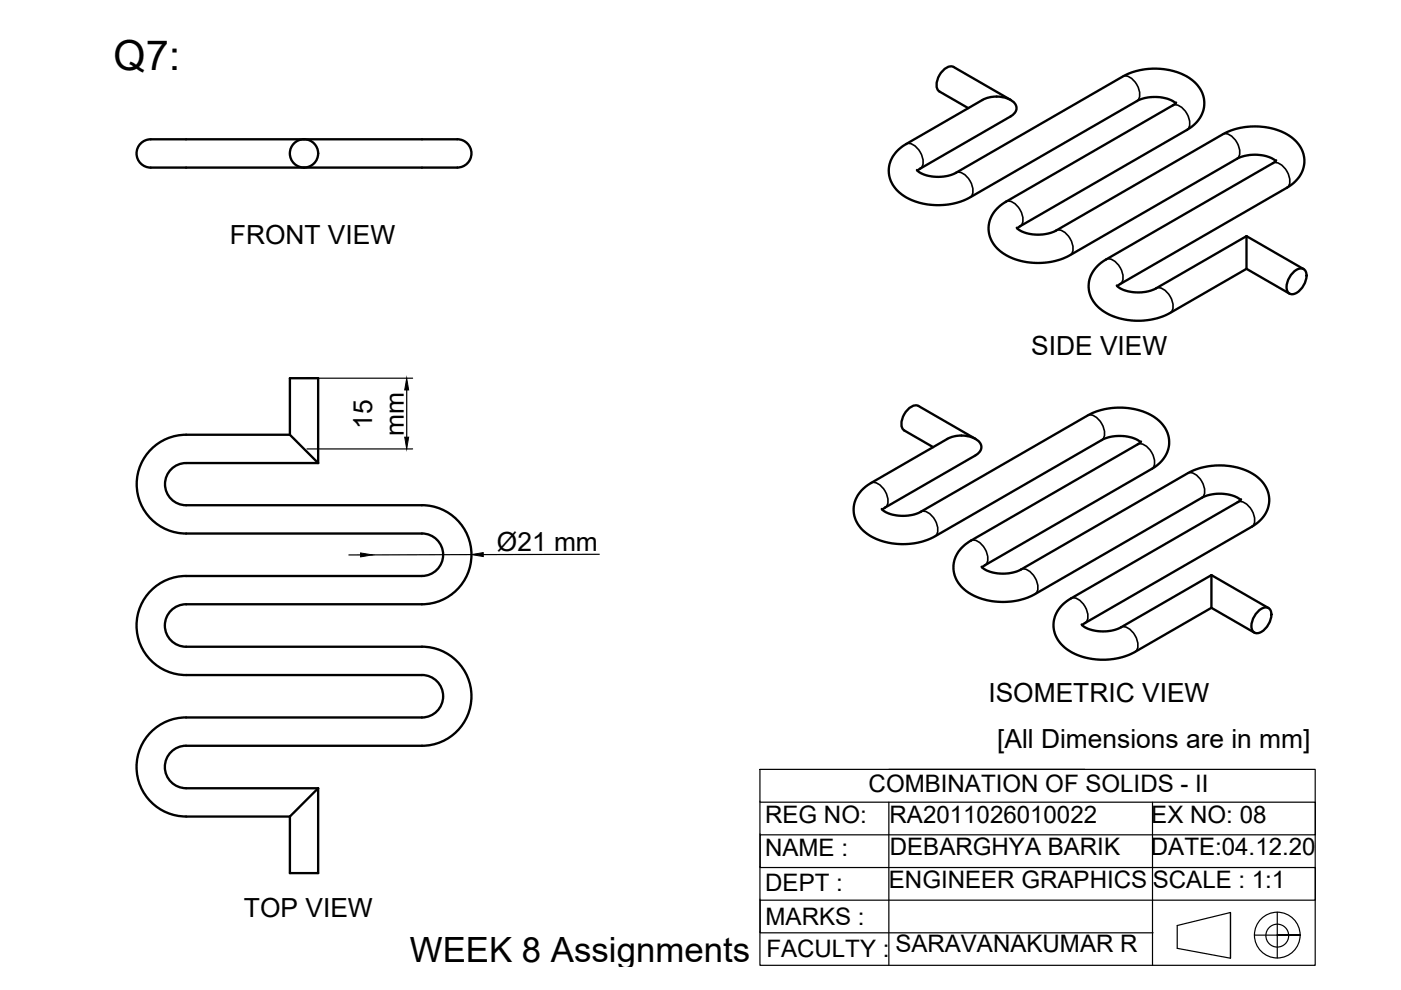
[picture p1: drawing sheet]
<svg xmlns="http://www.w3.org/2000/svg" width="297mm" height="210mm" viewBox="0 0 297 210" stroke-linecap="round" stroke-linejoin="round" font-family="sans-serif">
<!-- layer: MD_Visible -->
<g fill="none" stroke="#000" stroke-width=".5">
<path d="M202.2 14.2a2.29 2.29 0 0 0-2.6 1.2 3.6 3.6 0 0 0-.7 3.7l6.4 3.8M202.2 14.2l12.1 7M30.1 30.2a6.5 6.5 0 0 1 3.9-.7h62.2a3.1 3.1 0 0 1 3.8 3 3.1 3.1 0 0 1-3.8 3h-60.5a17.4 17.4 0 0 1-5.1-.3 3 3 0 0 1-.5-5zM194.4 36a6.2 6.2 0 0 0 5.2 1.5l1.8-.3 1.3-.6 35.3-20.4a14.2 14.2 0 0 1 15 1 6 6 0 0 1-1 10.1l-36.3 21.1M249.3 21.9a8.2 8.2 0 0 0-8.3-.5l-35.3 20.4a14.2 14.2 0 0 1-15-.9 6 6 0 0 1 1.1-10.1l16.5-9.6a6.4 6.4 0 0 1 6.6 .4 1.75 1.75 0 0 1-.6 3.1l-19.8 11.5M249.4 21.7l-.8 .6-35.3 20.5a6.2 6.2 0 0 0-2.8 8.7 11.3 11.3 0 0 0 9.6 4.3 13.8 13.8 0 0 0 6.8-1.7l35.4-20.4a8.2 8.2 0 0 1 8.2 .4M270.6 34l-.7 .6-35.4 20.4a6.1 6.1 0 0 0-2.3 9.4 12.6 12.6 0 0 0 10.9 3.5l2.2-.4 2.4-1 16.6-9.5M215.6 48.3a7.7 7.7 0 0 0 8.1 .7l35.6-20.5a14.2 14.2 0 0 1 15 1 6 6 0 0 1-.7 9.8l-36.7 21.4M264.3 50.1v6.9M264.3 50.1l-19.2 11a8.3 8.3 0 0 1-8.2-.4l-.1-.2M264.3 50.1l12.1 7M264.3 57l9.1 5.3"/>
<path d="M274 58a2.3 2.3 0 0 1 2.4-.9 2.53 2.53 0 0 1 .1 3.1 3.4 3.4 0 0 1-2.7 2.2 1.47 1.47 0 0 1-1-2.1 5 5 0 0 1 1.2-2.3zM61.5 92.2l6 6M61.5 92.2v-12h6v18M61.5 92.2h-22a10.5 10.5 0 0 0-10.5 10.5 10.5 10.5 0 0 0 10.5 10.4h50a4.5 4.5 0 0 1 4.5 4.5 4.5 4.5 0 0 1-4.5 4.5h-50a10.5 10.5 0 0 0-10.5 10.5 10.5 10.5 0 0 0 10.5 10.5h50a4.5 4.5 0 0 1 4.5 4.5 4.5 4.5 0 0 1-4.5 4.5h-50a10.5 10.5 0 0 0-10.5 10.5 10.5 10.5 0 0 0 10.5 10.5h22M67.5 98.2h-28a4.5 4.5 0 0 0-4.5 4.5 4.5 4.5 0 0 0 4.5 4.4h50a10.5 10.5 0 0 1 10.5 10.5 10.5 10.5 0 0 1-10.5 10.5h-50a4.5 4.5 0 0 0-4.5 4.5 4.5 4.5 0 0 0 4.5 4.5h50a10.5 10.5 0 0 1 10.5 10.5 10.5 10.5 0 0 1-10.5 10.5h-50a4.5 4.5 0 0 0-4.5 4.5 4.5 4.5 0 0 0 4.5 4.5h28M206.8 93.1l-12.1-7a2.29 2.29 0 0 0-2.6 1.1 3.6 3.6 0 0 0-.7 3.8l6.4 3.8M241.8 93.8a8.2 8.2 0 0 0-8.2-.5l-35.4 20.4a14.2 14.2 0 0 1-14.9-1 6 6 0 0 1 1-10.1l16.5-9.5a6.4 6.4 0 0 1 6.6 .4 1.75 1.75 0 0 1-.6 3l-19.7 11.6M241.9 93.6l-.7 .6-35.4 20.4a6.2 6.2 0 0 0-2.8 8.7 11.3 11.3 0 0 0 9.6 4.3 13.8 13.8 0 0 0 6.8-1.6l35.4-20.5a8.2 8.2 0 0 1 8.2 .5M187 107.9a6.2 6.2 0 0 0 5.2 1.4l1.7-.3 1.3-.5 35.4-20.4a14.2 14.2 0 0 1 15 1 6 6 0 0 1-1 10.1l-36.4 21.1M263.1 105.9l-.7 .6-35.3 20.4a6.1 6.1 0 0 0-2.3 9.4 12.6 12.6 0 0 0 10.9 3.5l2.2-.4 2.4-1 16.5-9.5M208.1 120.2a7.7 7.7 0 0 0 8.1 .7l35.6-20.6a14.2 14.2 0 0 1 15 1 6 6 0 0 1-1 10.1l-36.4 21.1M256.8 121.9v7"/>
<path d="M256.8 121.9l-19.1 11.1a8.3 8.3 0 0 1-8.2-.4l-.2-.2M256.8 121.9l12.2 7M256.8 128.9l9.1 5.2M266.5 129.9a2.3 2.3 0 0 1 2.4-1 2.53 2.53 0 0 1 .2 3.2 3.4 3.4 0 0 1-2.7 2.2 1.47 1.47 0 0 1-1-2.1 5 5 0 0 1 1.1-2.3zM67.5 167.1v18h-6v-12M67.5 167.1l-6 6"/>
<circle cx="64.5" cy="32.5" r="3"/>
</g>
<!-- layer: MD_Visible Narrow -->
<g fill="none" stroke="#000" stroke-width=".35">
<path d="M238 16.2a2.29 2.29 0 0 1 2.6 1.2 3.6 3.6 0 0 1 .7 3.8l-.3 .2M192.1 30.5a2.29 2.29 0 0 1 2.6 1.2 3.6 3.6 0 0 1 .7 3.8l-.3 .2M202.7 36.6a2.29 2.29 0 0 1 2.6 1.2 3.6 3.6 0 0 1 .7 3.8l-.3 .2M248.6 22.3a2.29 2.29 0 0 1 2.7 1.2 3.6 3.6 0 0 1 .6 3.8l-.3 .2M259.2 28.5a2.29 2.29 0 0 1 2.7 1.1 3.6 3.6 0 0 1 .6 3.8l-.3 .3M269.9 34.6a2.29 2.29 0 0 1 2.6 1.2 3.6 3.6 0 0 1 .7 3.7l-.3 .3M213.3 42.8a2.29 2.29 0 0 1 2.6 1.1 3.6 3.6 0 0 1 .7 3.8l-.3 .3M223.9 48.9a2.29 2.29 0 0 1 2.6 1.1 3.6 3.6 0 0 1 .7 3.8l-.3 .3M234.5 55a2.29 2.29 0 0 1 2.6 1.2 3.6 3.6 0 0 1 .7 3.7l-.3 .3M245.1 61.1a2.29 2.29 0 0 1 2.6 1.2 3.6 3.6 0 0 1 .7 3.8l-.3 .2M230.6 88.1a2.29 2.29 0 0 1 2.6 1.2 3.6 3.6 0 0 1 .7 3.7l-.3 .3M241.2 94.2a2.29 2.29 0 0 1 2.6 1.2 3.6 3.6 0 0 1 .7 3.7l-.3 .3"/>
<path d="M184.7 102.4a2.29 2.29 0 0 1 2.6 1.2 3.6 3.6 0 0 1 .7 3.7l-.3 .3M195.2 108.5a2.29 2.29 0 0 1 2.6 1.2 3.6 3.6 0 0 1 .7 3.7l-.3 .3M205.8 114.6a2.29 2.29 0 0 1 2.6 1.2 3.6 3.6 0 0 1 .7 3.8l-.3 .2M251.8 100.3a2.29 2.29 0 0 1 2.6 1.2 3.6 3.6 0 0 1 .7 3.8l-.3 .2M262.4 106.5a2.29 2.29 0 0 1 2.6 1.1 3.6 3.6 0 0 1 .7 3.8l-.3 .3M216.4 120.8a2.29 2.29 0 0 1 2.7 1.1 3.6 3.6 0 0 1 .6 3.8l-.3 .2M227 126.9a2.29 2.29 0 0 1 2.7 1.1 3.6 3.6 0 0 1 .7 3.8l-.4 .3M237.7 133a2.29 2.29 0 0 1 2.6 1.2 3.6 3.6 0 0 1 .7 3.7l-.3 .3"/>
</g>
<!-- layer: 0 -->
<g fill="none" stroke="#000" stroke-width=".25">
<path d="M65.1 80.2h22.4M65.1 95.2h22.4M86.2 82.7v10M76.5 117.7h-2.5M100 117.6l-21 .1M127 117.5l-24.5 .1M161.1 163.1h117.7v41.6h-117.7zM161.2 170.1h117.7v6.9h-117.7v6.9h117.7v7h-117.7v6.9h83.3M188.5 170.1v34.6M188.5 163.1h41.5M244.4 170.1v34.6M249.6 196.2l11.3-2.7v9.7l-11.3-2.1z"/>
<path d="M260.9 193.5v9.7M266 198.3h9.6h-4.8M270.8 193.4v9.7"/>
<circle cx="270.8" cy="198.3" r="4.8"/>
<circle cx="270.8" cy="198.4" r="2.42"/>
</g>
<path d="M161.1 177h.1M161.1 170h.1M161.1 197.7h.1M161.1 190.8h.1M161.1 183.9h.1" fill="none" stroke="#000" stroke-width=".21"/>
<path d="M86.2 80.2l.4 2.5h-.8zM85.8 92.7h.8l-.4 2.5zM76.5 117.2l2.5 .5-2.5 .4zM100 117.6l2.5-.4v.8z" fill="#000" stroke="#000" stroke-width=".21"/>
<text font-size="8.8" x="24.1" y="14.9">Q7:</text>
<text font-size="7.4" x="86.9" y="204">WEEK 8 Assignments</text>
<g font-size="5.6">
<text x="48.7" y="51.8">FRONT VIEW</text>
<text x="218.6" y="75.3">SIDE VIEW</text>
<text x="78.9" y="91" transform="rotate(-90 78.9 91)">15</text>
<text x="85.6" y="92.3" transform="rotate(-90 85.6 92.3)">mm</text>
<text x="105.4" y="116.8">Ø21 mm</text>
<text x="209.6" y="148.9">ISOMETRIC VIEW</text>
<text x="211.4" y="158.5">[All Dimensions are in mm]</text>
<text x="51.7" y="194.5">TOP VIEW</text>
</g>
<g font-size="5.1">
<text x="184.2" y="167.9">COMBINATION OF SOLIDS - II</text>
<text x="162.2" y="174.4">REG NO:</text>
<text x="188.6" y="174.5">RA2011026010022</text>
<text x="244.1" y="174.5">EX NO: 08</text>
<text x="162.2" y="181.4">NAME :</text>
<text x="188.7" y="181.3">DEBARGHYA BARIK</text>
<text x="244" y="181.2">DATE:04.12.20</text>
<text x="162.2" y="189">DEPT :</text>
<text x="188.5" y="188.3">ENGINEER GRAPHICS</text>
<text x="244.4" y="188.3">SCALE : 1:1</text>
<text x="162.3" y="196.1">MARKS :</text>
<text x="162.5" y="203">FACULTY :</text>
<text x="189.8" y="201.9">SARAVANAKUMAR R</text>
</g>
</svg>
